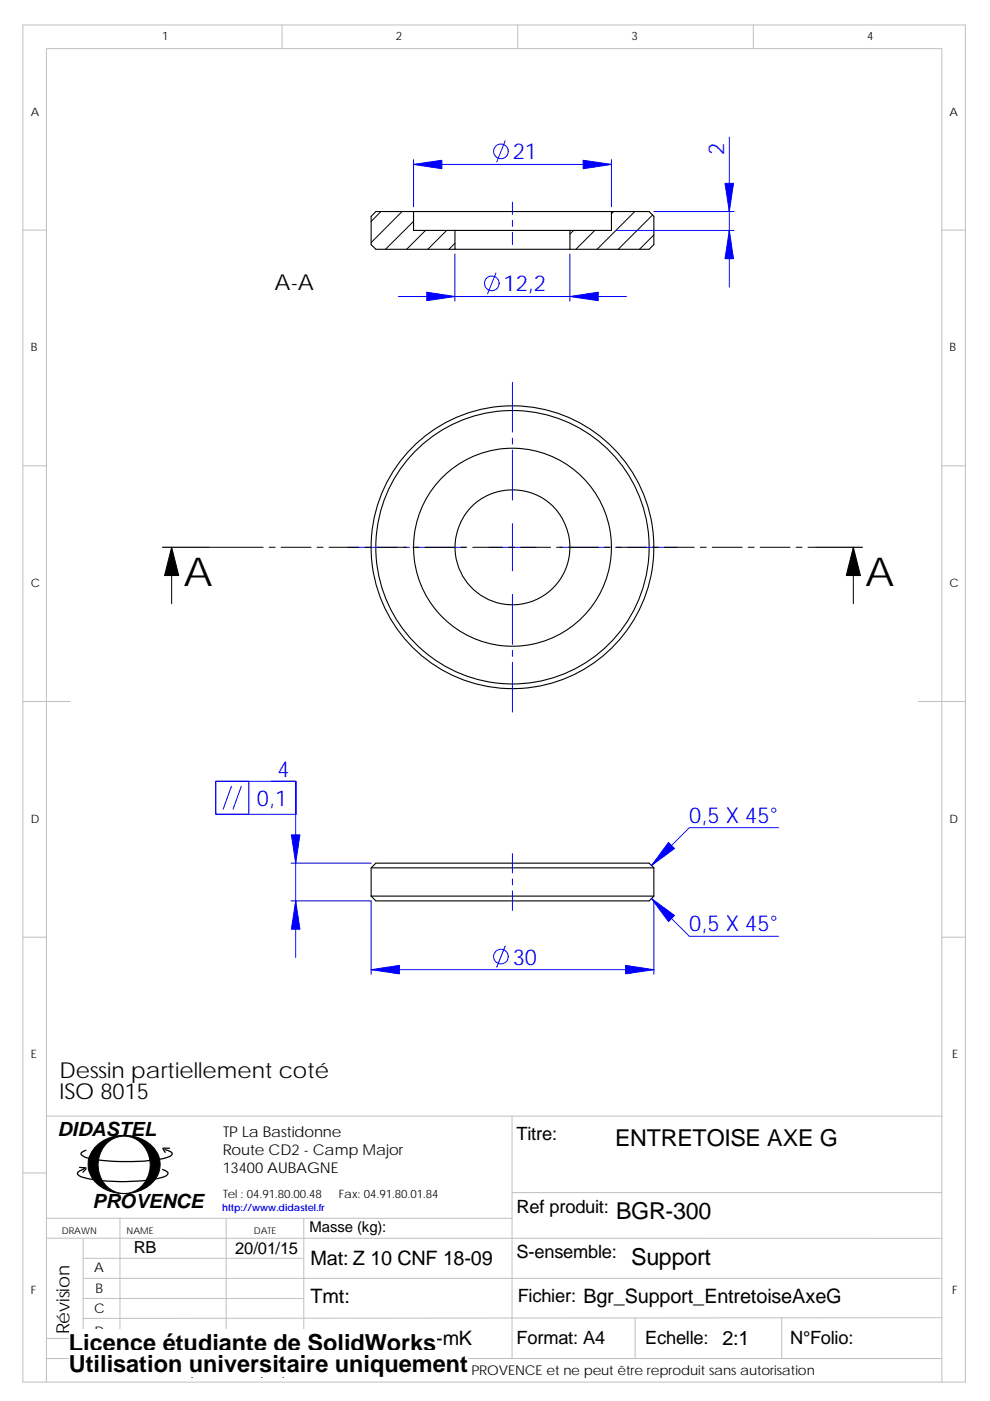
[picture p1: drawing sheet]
<svg xmlns="http://www.w3.org/2000/svg" width="210mm" height="297mm" viewBox="0 0 210 297" stroke-linecap="round" stroke-linejoin="round" font-family="sans-serif">
<g fill="none" stroke="#c0c0c0" stroke-width=".21">
<path d="M4.8 5.3h200v287.7h-200zM59.8 5.3v5M109.8 5.3v5M159.8 5.3v5M4.8 48.8h5M199.8 48.8h5M4.8 98.8h5M199.8 98.8h5M4.8 148.7h10M194.8 148.7h10M4.8 198.7h5M199.8 198.7h5"/>
<path d="M9.8 236.6h190M108.6 236.6v51.4M4.8 248.7h5M9.8 258.3h98.8M25.4 258.2v29.7M48 258.3v29.7M64.4 258.3v29.7M108.6 252.9h91.2M9.8 262.5l190 .1M17.6 275.3h46.8M17.6 266.8h46.8M17.6 271h182.2"/>
<path d="M17.6 262.5v25.5M134.7 279.4v8.6M165.8 279.4v8.6M199.8 279.4l-182.2 .1M9.8 293v-282.7h190v282.7M9.8 283.8h54.6M9.8 288h190"/>
</g>
<g fill="none" stroke="#000" stroke-width=".21">
<path d="M80.8 44.9l-2.1 2M85.3 44.9l-6.6 6.5M87.7 46.9l-5.9 6M90.3 48.9l-4 4M94.7 48.9l-4 4M96.5 51.6l-1.3 1.3M121.7 48.9l-.8 .7M126.2 48.9l-4 4M130.2 44.9l-.5 .4M134.6 44.9l-8 8M138.4 45.6l-7.3 7.3M138.7 49.8l-3.1 3.1"/>
<path d="M36.4 116v12M44.4 116h11.4M57.1 116h1.3M59.6 116h6.4M67.2 116h1.3M69.8 116h6.3M77.4 116h1.3M79.9 116h6.4M87.6 116h1.2M90.1 116h6.4M97.7 116h1.3M100.3 116h6.3"/>
<path d="M107.9 116h1.3M110.4 116h6.4M118 116h1.3M120.6 116h6.3M128.2 116h1.3M130.7 116h6.4M138.4 116h1.2M140.9 116h6.4M148.5 116h1.3M151.1 116h6.3M158.7 116h1.3M161.2 116h6.4"/>
<path d="M168.8 116h1.3M171.4 116h1.6M181 116v12"/>
</g>
<g fill="none" stroke="#000" stroke-width=".23">
<path d="M87.7 44.9h-8l-1 1v6l1 1h16.8M87.7 44.9v4h8.8M87.7 44.9h42M96.5 48.9v4h24.4M96.5 48.9h24.4M120.9 48.9v4M129.7 44.9h8l1 1v6l-1 1h-16.8M129.7 44.9v4h-8.8M78.7 190h60M78.7 184h60M78.7 190l1 1h58l1-1M138.7 184l-1-1h-58l-1 1v6"/>
<path d="M138.7 184v6"/>
<circle cx="108.7" cy="116" r="12.2"/>
<circle cx="108.7" cy="116" r="30"/>
<circle cx="108.7" cy="116" r="21"/>
<circle cx="108.7" cy="116" r="29"/>
</g>
<g fill="none" stroke="#00f" stroke-width=".21">
<path d="M87.7 34.9h42M87.7 33.9v10M107.1 29.9l-1.7 4.4M129.7 33.9v10M154.7 29.1v31.8M96.5 53.9v10M105.2 57.8l-1.8 4.5M108.7 42.9v2.5M108.7 46.7v1.3M108.7 49.3v2.6M120.9 53.9v10M130.7 48.9h25"/>
<path d="M138.7 44.9h17M84.5 62.9h48.4M108.7 81v10.6M108.7 92.9v1.3M108.7 95.4v10.6M73.7 116h10.6M85.6 116h1.2M88.1 116h10.6M103.7 116h10M108.7 111v10M118.7 116h10.6M130.6 116h1.2"/>
<path d="M133.1 116h10.6M108.7 126v10.6M108.7 137.9v1.2M108.7 140.4v10.6M45.8 165.7h16.9v6.9h-16.9zM45.8 165.7v6.9h7v-6.9M49.1 166.7l-1.8 4.9M51.2 166.7l-1.8 4.9M57.6 165.7h5.1v37.3M165.1 175.5h-18.9l-8 8M61.7 191h17v15.6M61.7 183h17"/>
<path d="M108.7 181v4.1M108.7 186.4v1.2M108.7 188.9v4.1M138.2 190.5l8 8h18.9M138.7 191v15.6M78.7 205.6h60M107.1 200.6l-1.7 4.4"/>
<circle cx="106.2" cy="32.1" r="1.55"/>
<circle cx="104.3" cy="60.1" r="1.56"/>
<circle cx="106.3" cy="202.8" r="1.55"/>
</g>
<g fill="#000" stroke="#000" stroke-width=".21">
<path d="M36.4 116l1.5 6h-3zM181 116l1.5 6h-3z"/>
<path d="M20.7 242.7a8.7 8.7 0 0 1 12.3 1.2 5.4 5.4 0 0 1-1.7 7.7 8.8 8.8 0 0 1-11.5-1.5 5.3 5.3 0 0 1 .9-7.4z" fill-rule="evenodd"/>
</g>
<path d="M34.4 116h10M173 116h10" fill="none" stroke="#000" stroke-width=".25"/>
<g fill="#00f" stroke="#00f" stroke-width=".21">
<path d="M154.7 48.9l.9 6h-1.8z" fill-rule="evenodd"/>
<path d="M153.8 38.9h1.8l-.9 6z" fill-rule="evenodd"/>
<path d="M87.7 34.9l6-.9v1.8z" fill-rule="evenodd"/>
<path d="M123.7 34l6 .9-6 .9z" fill-rule="evenodd"/>
<path d="M90.5 62l6 .9-6 .9z" fill-rule="evenodd"/>
<path d="M120.9 62.9l6-.9v1.8z" fill-rule="evenodd"/>
<path d="M78.7 205.6l6-.9v1.8z" fill-rule="evenodd"/>
<path d="M141.8 178.6l1.3 1.3-4.9 3.6z" fill-rule="evenodd"/>
<path d="M138.2 190.5l4.9 3.6-1.3 1.3z" fill-rule="evenodd"/>
<path d="M132.7 204.7l6 .9-6 .9z" fill-rule="evenodd"/>
<path d="M61.8 177h1.8l-.9 6z" fill-rule="evenodd"/>
<path d="M62.7 191l.9 6h-1.8z" fill-rule="evenodd"/>
</g>
<path d="M22.3 242.8a5.3 5.3 0 0 1 9.3 2.2 6.1 6.1 0 0 1-4.8 8 5.8 5.8 0 0 1-5.9-7l.3-1.3 .5-1z" fill-rule="evenodd" fill="#fff" stroke="#000" stroke-width=".21"/>
<path d="M16.9 247.5l1.3 .1M18 247.6l-.4 .3a1.36 1.36 0 0 0-1.2 1 1.97 1.97 0 0 0 1.5 .8 39.1 39.1 0 0 0 16.8-.2l.5-.2 .4-.4a1.2 1.2 0 0 0-1.1-1M18.2 247.8l-.6 .7M34.6 243.6l.4 .7M34.6 243.4h1.3M35 243.8a2.01 2.01 0 0 1 1.5 .8 1.18 1.18 0 0 1-1.2 .8 42.7 42.7 0 0 1-17.1 0 1.12 1.12 0 0 1-1-.9l1-.6" fill="none" stroke="#000" stroke-width=".27"/>
<g fill="#fff">
<path d="M14.6 281.7h78v5.7h-78z"/>
<path d="M14.6 286.3h84.6v5.7h-84.6z"/>
</g>
<g font-size="8.4">
<text x="38.9" y="124.2">A</text>
<text x="183.5" y="124.2">A</text>
</g>
<g font-size="5">
<text x="14.6" y="286.4">Licence étudiante de SolidWorks</text>
<text x="14.6" y="290.9">Utilisation universitaire uniquement</text>
</g>
<g font-size="4.9">
<text x="130.5" y="243">ENTRETOISE AXE G</text>
<text x="130.7" y="258.6">BGR-300</text>
<text x="133.9" y="268.2">Support</text>
</g>
<g font-size="4.7" fill="#00f">
<text x="108.8" y="33.8">21</text>
<text x="153.6" y="33" transform="rotate(-90 153.6 33)">2</text>
<text x="106.8" y="61.8">12,2</text>
<text x="58.8" y="164.6">4</text>
<text x="54.5" y="170.9">0,1</text>
<text x="146.2" y="174.5">0,5 X 45°</text>
<text x="146.2" y="197.5">0,5 X 45°</text>
<text x="108.8" y="204.5">30</text>
</g>
<g font-size="4.7">
<text x="58.2" y="61.6">A-A</text>
<text x="12.6" y="228.6">Dessin partiellement coté</text>
<text x="12.6" y="233.1">ISO 8015</text>
</g>
<g font-size="4.2">
<text x="12.2" y="240.8">DIDASTEL</text>
<text x="19.6" y="256.2">PROVENCE</text>
<text x="65.9" y="268.2">Mat: Z 10 CNF 18-09</text>
<text x="65.9" y="276.2">Tmt:</text>
<text x="66" y="285.1">Tol: ISO 2768-mK</text>
</g>
<g font-size="3.9">
<text x="109.5" y="241.7">Titre:</text>
<text x="109.5" y="257.3">Ref produit:</text>
<text x="109.6" y="266.7">S-ensemble:</text>
<text x="109.8" y="276.1">Fichier: Bgr_Support_EntretoiseAxeG</text>
<text x="14.8" y="282.9" transform="rotate(-90 14.8 282.9)">Révision</text>
<text x="109.6" y="285">Format: A4</text>
<text x="136.9" y="284.9">Echelle: 2:1</text>
<text x="167.6" y="285">N°Folio:</text>
</g>
<g font-size="3.5">
<text x="28.4" y="265.7">RB</text>
<text x="49.9" y="265.8">20/01/15</text>
</g>
<g font-size="3.2">
<text x="47.2" y="244.9">Route CD2 - Camp Major</text>
<text x="47.3" y="241.1">TP La Bastidonne</text>
<text x="47.3" y="248.8">13400 AUBAGNE</text>
<text x="65.7" y="261.2">Masse (kg):</text>
</g>
<text font-size="2.9" x="35.5" y="291.6">Ce plan est la propriété de la société DIDASTEL PROVENCE et ne peut être reproduit sans autorisation</text>
<g font-size="2.8">
<text x="20" y="269.7">A</text>
<text x="20.2" y="274.2">B</text>
<text x="20" y="278.4">C</text>
<text x="20" y="283.2">D</text>
</g>
<g font-size="2.5">
<text x="34.4" y="8.5">1</text>
<text x="84" y="8.5">2</text>
<text x="134" y="8.5">3</text>
<text x="183.9" y="8.5">4</text>
<text x="6.5" y="24.5">A</text>
<text x="201.4" y="24.5">A</text>
<text x="6.5" y="74.5">B</text>
<text x="201.4" y="74.5">B</text>
<text x="6.5" y="124.5">C</text>
<text x="201.4" y="124.5">C</text>
<text x="6.5" y="174.4">D</text>
<text x="201.4" y="174.4">D</text>
<text x="6.5" y="224.4">E</text>
<text x="201.9" y="224.4">E</text>
<text x="47.3" y="253.9">Tel : 04.91.80.00.48</text>
<text x="71.9" y="253.9">Fax: 04.91.80.01.84</text>
<text x="6.5" y="274.4">F</text>
<text x="201.9" y="274.4">F</text>
</g>
<text font-size="2.1" fill="#00f" x="47.1" y="256.8">http://www.didastel.fr</text>
<g font-size="2">
<text x="13.1" y="261.6">DRAWN</text>
<text x="26.9" y="261.6">NAME</text>
<text x="53.8" y="261.6">DATE</text>
</g>
</svg>
